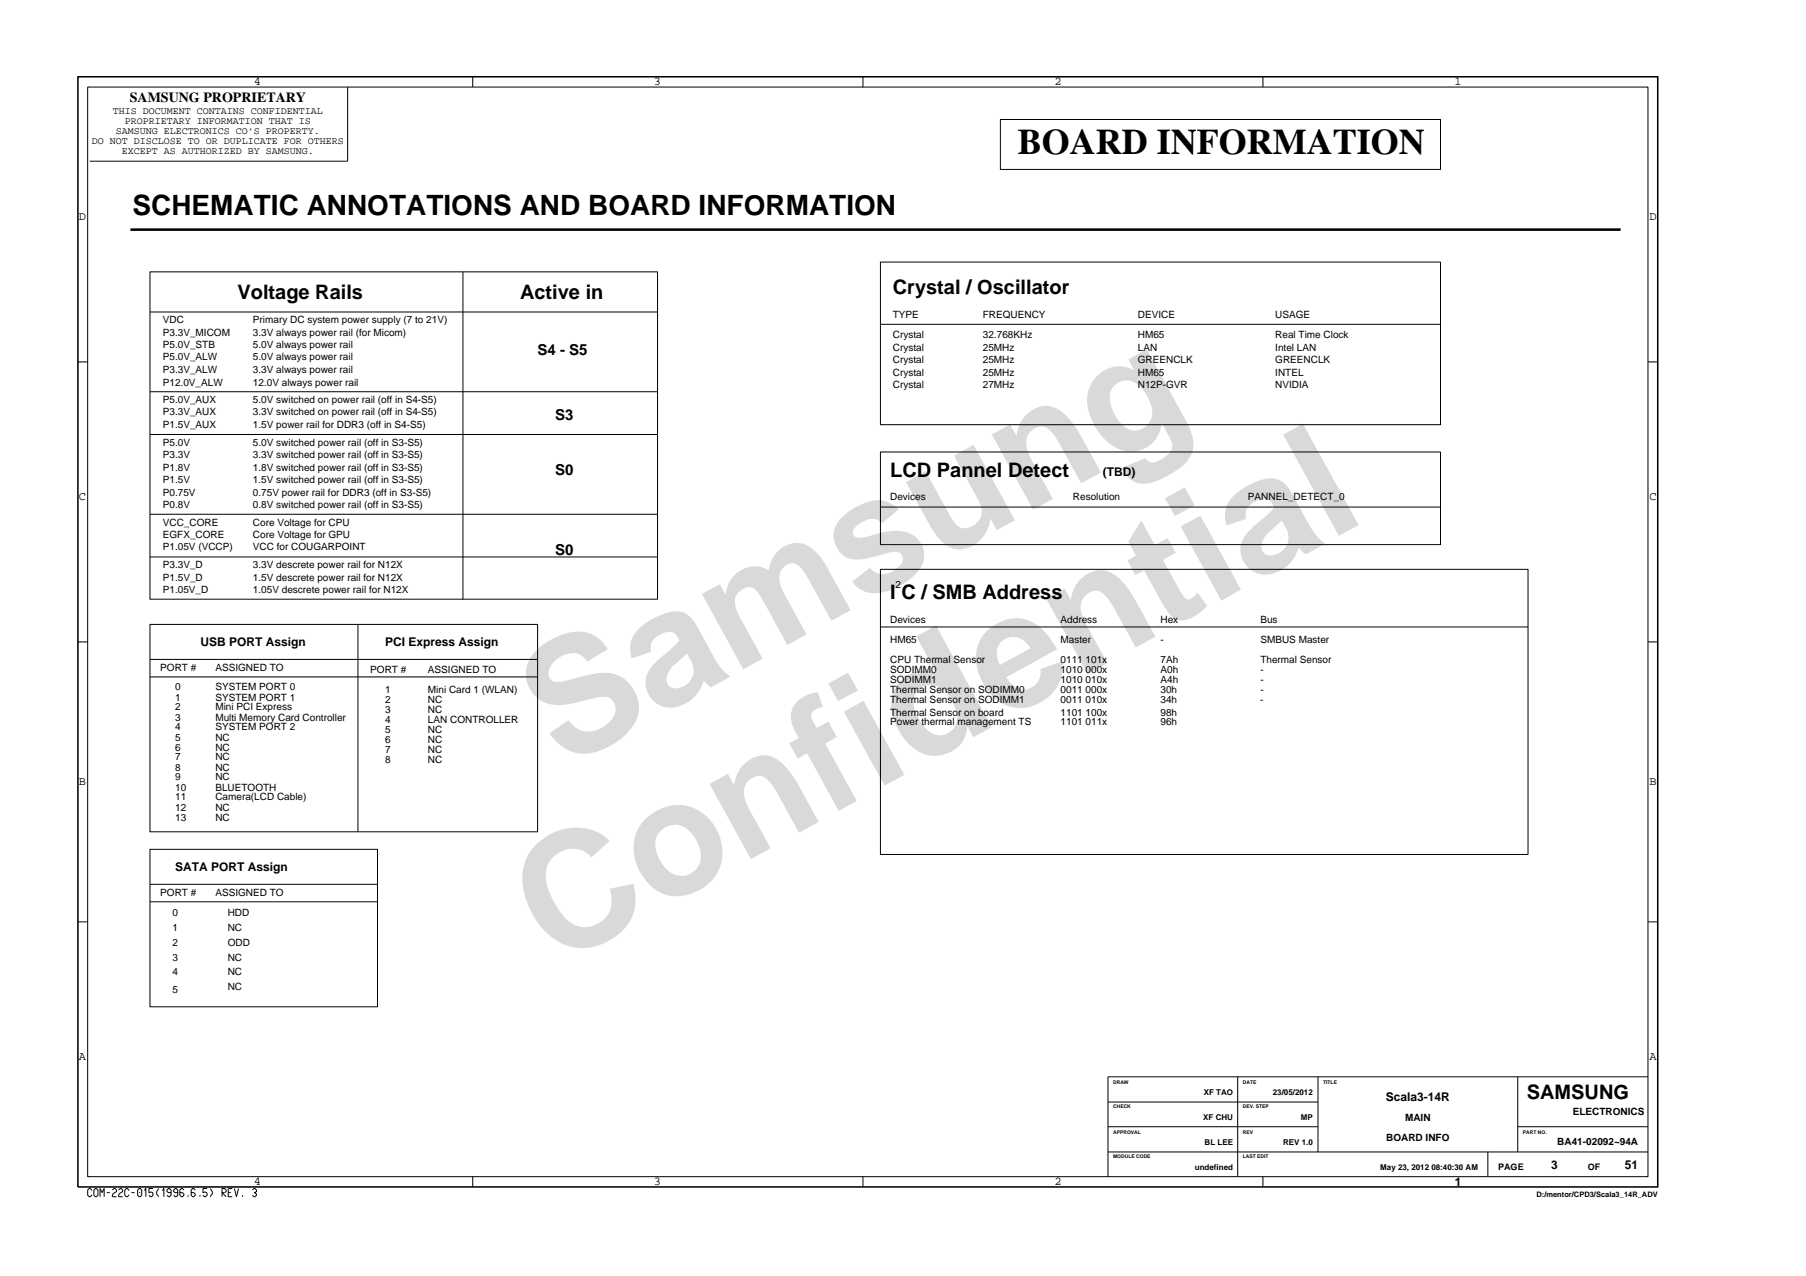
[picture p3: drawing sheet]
<svg xmlns="http://www.w3.org/2000/svg" width="297mm" height="210mm" viewBox="0 0 297 210" stroke-linecap="round" stroke-linejoin="round" font-family="sans-serif">
<path d="M12.8 12.6h259.9v182.7h-259.9z" fill="none" stroke="#000" stroke-width=".25"/>
<g fill="none" stroke="#000" stroke-width=".16">
<path d="M14.4 14.3h256.6v179.3h-256.6zM57.2 14.3v12.2h-42.4M77.8 12.6v1.7M141.9 12.6v1.7M164.5 19.7h72.4v8.2h-72.4zM207.7 12.6v1.7M12.8 59.5h1.6M24.7 51.3h83.4M24.7 44.7h83.4v53.9h-83.4zM76.1 44.7v53.9M144.8 43.1h92.1v26.8h-92.1zM144.8 53.4h92.1"/>
<path d="M271 59.5h1.7M24.7 71.5h83.4M24.7 64.4h83.4M144.8 74.4h92.1v15.2h-92.1zM24.7 84.6h83.4M24.7 91.6h83.4M144.8 93.7h106.5v46.9h-106.5zM144.8 83.4h92.1M12.8 105.6h1.6M24.7 102.7h63.7v34.1h-63.7zM24.7 108.5h63.7M24.7 111.4h63.7"/>
<path d="M58.9 102.7v34.1M144.8 103.1h106.5M271 105.6h1.7M24.7 139.7h37.4v25.9h-37.4zM12.8 151.7h1.6M24.7 145.5h37.4M24.7 148.4h37.4M271 151.7h1.7M203.6 177.1v16.5M216.8 177.1v12.4M249.6 177.1v12.4M271 177.1h-88.8v16.5"/>
<path d="M15.1 195.8l-.3-.3h-.1l-.3 .3v.8l.3 .3h.1l.3-.4M15.7 195.5h.2l.2 .3v.8l-.2 .3h-.2l-.3-.3v-.8zM16.5 196.9v-1.4l.3 .7 .3-.7v1.4M17.6 196.2h.5M18.5 195.8l.2-.3h.2l.3 .3v.2l-.5 .3-.2 .3v.3h.7M19.5 195.8l.3-.3h.1l.3 .3v.2l-.4 .3-.3 .3v.3h.7M21.2 195.8l-.3-.3h-.1l-.3 .3v.8l.3 .3h.1l.3-.4M21.6 196.2h.5M22.9 195.5h.2l.2 .3v.8l-.2 .3h-.2l-.3-.3v-.8zM23 196.1v.2M23.7 195.8l.3-.3v1.4M25.2 195.5h-.7v.7l.4-.1 .2 .1 .1 .2v.2l-.3 .3h-.1l-.3-.3"/>
<path d="M26.1 195.5a.82 .82 0 0 0 0 1.4M26.7 195.8l.3-.3v1.4M28.1 196.2h-.4l-.2-.2v-.2l.2-.3h.2l.2 .3v.8l-.2 .3h-.2l-.2-.3M29.2 196.2h-.4l-.2-.2v-.2l.2-.3h.2l.2 .3v.8l-.2 .3h-.2l-.2-.3M30.3 195.8l-.3-.3h-.2l-.2 .3v.8l.2 .3h.2l.3-.3v-.2l-.3-.2h-.4M30.9 196.6v.3M32.1 195.8l-.2-.3h-.2l-.3 .3v.8l.3 .3h.2l.2-.3v-.2l-.2-.2h-.5M32.9 196.6v.3M34.1 195.5h-.7v.7l.4-.1 .2 .1 .1 .2v.2l-.3 .3h-.2l-.2-.3M34.6 195.5a.82 .82 0 0 1 0 1.4M36.5 196.9v-1.4h.4l.3 .3v.2l-.3 .2h-.4l.7 .7M37.5 196.2h.5"/>
<path d="M38.2 195.5h-.7v1.4h.7M38.6 195.5l.3 1.4 .3-1.4M39.9 196.6v.3M41.5 195.8l.3-.3h.1l.3 .3v.2l-.3 .2 .3 .2v.2l-.3 .3h-.1l-.3-.3M77.8 193.6v1.7M141.9 193.6v1.7M182.2 189.5h88.8M182.2 185.3h34.6M182.2 181.3h34.6M207.7 193.6v1.7M244.7 189.5v4.1M249.6 185.3h21.4"/>
</g>
<path d="M21.4 37.8h245.2" fill="none" stroke="#000" stroke-width=".42"/>
<g font-size="26.5" fill="#d9d9d9">
<text x="92.4" y="126.5" transform="rotate(-29 92.4 126.5)">Samsung</text>
<text x="91.1" y="159.2" transform="rotate(-29 91.1 159.2)">Confidential</text>
</g>
<text font-size="5.9" x="167.4" y="25.4">BOARD INFORMATION</text>
<text font-size="4.6" x="21.8" y="35.3">SCHEMATIC ANNOTATIONS AND BOARD INFORMATION</text>
<g font-size="3.3">
<text x="39.1" y="49.2">Voltage Rails</text>
<text x="85.5" y="49.2">Active in</text>
<text x="146.8" y="48.4">Crystal / Oscillator</text>
<text x="146.4" y="78.4">LCD Pannel Detect</text>
<text x="146.4" y="98.6">I C / SMB Address</text>
<text x="251.1" y="180.8">SAMSUNG</text>
</g>
<g font-size="2.5">
<text x="88.4" y="58.4">S4 - S5</text>
<text x="91.3" y="69.1">S3</text>
<text x="91.3" y="78.1">S0</text>
<text x="91.3" y="91.3">S0</text>
</g>
<text font-size="2.3" x="21.4" y="16.7">SAMSUNG PROPRIETARY</text>
<g font-size="2">
<text x="41.8" y="14">4</text>
<text x="107.6" y="14">3</text>
<text x="173.4" y="14">2</text>
<text x="239.2" y="14">1</text>
<text x="13" y="36.2">D</text>
<text x="271.3" y="36.2">D</text>
<text x="13" y="82.3">C</text>
<text x="181.4" y="78.4">(TBD)</text>
<text x="271.3" y="82.3">C</text>
<text x="33" y="106.3">USB PORT Assign</text>
<text x="63.4" y="106.3">PCI Express Assign</text>
<text x="13" y="129.2">B</text>
<text x="271.3" y="129.2">B</text>
<text x="28.8" y="143.3">SATA PORT Assign</text>
<text x="13" y="174.4">A</text>
<text x="271.3" y="174.4">A</text>
<text x="227.9" y="181.2">Scala3-14R</text>
<text x="41.8" y="195">4</text>
<text x="107.6" y="195">3</text>
<text x="173.4" y="195">2</text>
<text x="239.3" y="195.1">1</text>
<text x="255.1" y="192.2">3</text>
<text x="267.2" y="192.2">51</text>
</g>
<g font-size="1.6">
<text x="15.1" y="23.7">DO NOT DISCLOSE TO OR DUPLICATE FOR OTHERS</text>
<text x="18.6" y="18.8">THIS DOCUMENT CONTAINS CONFIDENTIAL</text>
<text x="19.1" y="22">SAMSUNG ELECTRONICS CO’S PROPERTY.</text>
<text x="20.5" y="20.4">PROPRIETARY INFORMATION THAT IS</text>
<text x="20.1" y="25.3">EXCEPT AS AUTHORIZED BY SAMSUNG.</text>
<text x="26.8" y="53.2">VDC</text>
<text x="41.6" y="53.2">Primary DC system power supply (7 to 21V)</text>
<text x="146.8" y="52.3">TYPE</text>
<text x="161.7" y="52.3">FREQUENCY</text>
<text x="187.1" y="52.3">DEVICE</text>
<text x="209.7" y="52.3">USAGE</text>
<text x="26.8" y="55.2">P3.3V_MICOM</text>
<text x="26.8" y="57.3">P5.0V_STB</text>
<text x="26.8" y="59.3">P5.0V_ALW</text>
<text x="41.6" y="59.3">5.0V always power rail</text>
<text x="41.6" y="57.3">5.0V always power rail</text>
<text x="41.6" y="55.2">3.3V always power rail (for Micom)</text>
<text x="146.8" y="59.7">Crystal</text>
<text x="146.8" y="57.7">Crystal</text>
<text x="146.8" y="55.6">Crystal</text>
<text x="161.7" y="59.7">25MHz</text>
<text x="161.7" y="57.7">25MHz</text>
<text x="161.7" y="55.6">32.768KHz</text>
<text x="187.1" y="59.7">GREENCLK</text>
<text x="187.1" y="57.7">LAN</text>
<text x="187.1" y="55.6">HM65</text>
<text x="209.7" y="59.7">GREENCLK</text>
<text x="209.7" y="55.6">Real Time Clock</text>
<text x="209.7" y="57.7">Intel LAN</text>
<text x="26.8" y="61.4">P3.3V_ALW</text>
<text x="26.8" y="63.4">P12.0V_ALW</text>
<text x="41.6" y="63.4">12.0V always power rail</text>
<text x="41.6" y="61.4">3.3V always power rail</text>
<text x="146.8" y="63.9">Crystal</text>
<text x="146.8" y="61.8">Crystal</text>
<text x="161.7" y="63.9">27MHz</text>
<text x="161.7" y="61.8">25MHz</text>
<text x="187.1" y="61.8">HM65</text>
<text x="187.1" y="63.9">N12P-GVR</text>
<text x="209.7" y="63.9">NVIDIA</text>
<text x="209.7" y="61.8">INTEL</text>
<text x="26.8" y="70.5">P1.5V_AUX</text>
<text x="26.8" y="68.3">P3.3V_AUX</text>
<text x="26.8" y="66.3">P5.0V_AUX</text>
<text x="41.6" y="66.3">5.0V switched on power rail (off in S4-S5)</text>
<text x="41.6" y="68.3">3.3V switched on power rail (off in S4-S5)</text>
<text x="41.6" y="70.5">1.5V power rail for DDR3 (off in S4-S5)</text>
<text x="26.8" y="75.4">P3.3V</text>
<text x="26.8" y="73.3">P5.0V</text>
<text x="26.8" y="77.4">P1.8V</text>
<text x="41.6" y="77.4">1.8V switched power rail (off in S3-S5)</text>
<text x="41.6" y="75.4">3.3V switched power rail (off in S3-S5)</text>
<text x="41.6" y="73.3">5.0V switched power rail (off in S3-S5)</text>
<text x="26.8" y="79.4">P1.5V</text>
<text x="26.8" y="83.6">P0.8V</text>
<text x="26.8" y="81.6">P0.75V</text>
<text x="41.6" y="79.4">1.5V switched power rail (off in S3-S5)</text>
<text x="41.6" y="83.6">0.8V switched power rail (off in S3-S5)</text>
<text x="41.6" y="81.6">0.75V power rail for DDR3 (off in S3-S5)</text>
<text x="146.4" y="82.3">Devices</text>
<text x="176.5" y="82.3">Resolution</text>
<text x="205.3" y="82.3">PANNEL_DETECT_0</text>
<text x="26.8" y="88.5">EGFX_CORE</text>
<text x="26.8" y="86.5">VCC_CORE</text>
<text x="41.6" y="88.5">Core Voltage for GPU</text>
<text x="41.6" y="86.5">Core Voltage for CPU</text>
<text x="26.8" y="95.5">P1.5V_D</text>
<text x="26.8" y="90.5">P1.05V (VCCP)</text>
<text x="26.8" y="93.4">P3.3V_D</text>
<text x="41.6" y="90.5">VCC for COUGARPOINT</text>
<text x="41.6" y="95.5">1.5V descrete power rail for N12X</text>
<text x="41.6" y="93.4">3.3V descrete power rail for N12X</text>
<text x="26.8" y="97.6">P1.05V_D</text>
<text x="41.6" y="97.6">1.05V descrete power rail for N12X</text>
<text x="147.3" y="96.7">2</text>
<text x="146.4" y="102.5">Devices</text>
<text x="146.4" y="105.8">HM65</text>
<text x="174.4" y="102.5">Address</text>
<text x="174.4" y="105.8">Master</text>
<text x="190.9" y="105.8">-</text>
<text x="190.9" y="102.5">Hex</text>
<text x="207.3" y="105.8">SMBUS Master</text>
<text x="207.3" y="102.5">Bus</text>
<text x="26.4" y="110.3">PORT #</text>
<text x="28.8" y="113.6">0</text>
<text x="35.4" y="113.6">SYSTEM PORT 0</text>
<text x="35.4" y="110.3">ASSIGNED TO</text>
<text x="60.9" y="110.7">PORT #</text>
<text x="63.4" y="114">1</text>
<text x="70.4" y="114">Mini Card 1 (WLAN)</text>
<text x="70.4" y="110.7">ASSIGNED TO</text>
<text x="146.4" y="114">Thermal Sensor on SODIMM0</text>
<text x="146.4" y="112.4">SODIMM1</text>
<text x="146.4" y="109.1">CPU Thermal Sensor</text>
<text x="146.4" y="110.7">SODIMM0</text>
<text x="174.4" y="110.7">1010 000x</text>
<text x="174.4" y="109.1">0111 101x</text>
<text x="174.4" y="114">0011 000x</text>
<text x="174.4" y="112.4">1010 010x</text>
<text x="190.9" y="112.4">A4h</text>
<text x="190.9" y="114">30h</text>
<text x="190.9" y="109.1">7Ah</text>
<text x="190.9" y="110.7">A0h</text>
<text x="207.3" y="109.1">Thermal Sensor</text>
<text x="207.3" y="114">-</text>
<text x="207.3" y="112.4">-</text>
<text x="207.3" y="110.7">-</text>
<text x="28.8" y="118.6">3</text>
<text x="28.8" y="115.3">1</text>
<text x="28.8" y="116.9">2</text>
<text x="35.4" y="118.6">Multi Memory Card Controller</text>
<text x="35.4" y="115.3">SYSTEM PORT 1</text>
<text x="35.4" y="116.9">Mini PCI Express</text>
<text x="63.4" y="119">4</text>
<text x="63.4" y="117.3">3</text>
<text x="63.4" y="115.7">2</text>
<text x="70.4" y="117.3">NC</text>
<text x="70.4" y="115.7">NC</text>
<text x="70.4" y="119">LAN CONTROLLER</text>
<text x="146.4" y="119.3">Power thermal management TS</text>
<text x="146.4" y="115.7">Thermal Sensor on SODIMM1</text>
<text x="146.4" y="117.7">Thermal Sensor on board</text>
<text x="174.4" y="115.7">0011 010x</text>
<text x="174.4" y="119.3">1101 011x</text>
<text x="174.4" y="117.7">1101 100x</text>
<text x="190.9" y="115.7">34h</text>
<text x="190.9" y="119.3">96h</text>
<text x="190.9" y="117.7">98h</text>
<text x="207.3" y="115.7">-</text>
<text x="28.8" y="125.1">7</text>
<text x="28.8" y="120.2">4</text>
<text x="28.8" y="123.5">6</text>
<text x="28.8" y="121.9">5</text>
<text x="35.4" y="121.9">NC</text>
<text x="35.4" y="123.5">NC</text>
<text x="35.4" y="125.1">NC</text>
<text x="35.4" y="120.2">SYSTEM PORT 2</text>
<text x="63.4" y="120.6">5</text>
<text x="63.4" y="125.5">8</text>
<text x="63.4" y="122.2">6</text>
<text x="63.4" y="123.9">7</text>
<text x="70.4" y="120.6">NC</text>
<text x="70.4" y="122.2">NC</text>
<text x="70.4" y="123.9">NC</text>
<text x="70.4" y="125.5">NC</text>
<text x="28.8" y="131.7">11</text>
<text x="28.8" y="128.4">9</text>
<text x="28.8" y="130.1">10</text>
<text x="28.8" y="126.8">8</text>
<text x="35.4" y="126.8">NC</text>
<text x="35.4" y="131.7">Camera(LCD Cable)</text>
<text x="35.4" y="130.1">BLUETOOTH</text>
<text x="35.4" y="128.4">NC</text>
<text x="28.8" y="133.4">12</text>
<text x="28.8" y="135">13</text>
<text x="35.4" y="133.4">NC</text>
<text x="35.4" y="135">NC</text>
<text x="26.4" y="147.3">PORT #</text>
<text x="35.4" y="147.3">ASSIGNED TO</text>
<text x="28.4" y="150.6">0</text>
<text x="28.4" y="155.6">2</text>
<text x="28.4" y="153.1">1</text>
<text x="37.4" y="150.6">HDD</text>
<text x="37.5" y="153.1">NC</text>
<text x="37.5" y="155.6">ODD</text>
<text x="28.4" y="160.5">4</text>
<text x="28.4" y="158">3</text>
<text x="37.5" y="158">NC</text>
<text x="37.5" y="160.5">NC</text>
<text x="28.4" y="163.3">5</text>
<text x="37.5" y="162.9">NC</text>
<text x="231.1" y="184.3">MAIN</text>
<text x="258.7" y="183.5">ELECTRONICS</text>
<text x="228" y="187.6">BOARD INFO</text>
<text x="256.1" y="188.4">BA41-02092~94A</text>
</g>
<g font-size="1.5">
<text x="246.4" y="192.5">PAGE</text>
<text x="261.1" y="192.5">OF</text>
</g>
<g font-size="1.3">
<text x="197.9" y="184.2">XF CHU</text>
<text x="198" y="180.1">XF TAO</text>
<text x="209.3" y="180.1">23/05/2012</text>
<text x="214" y="184.2">MP</text>
<text x="198.1" y="188.3">BL LEE</text>
<text x="211" y="188.3">REV 1.0</text>
<text x="196.5" y="192.4">undefined</text>
<text x="227" y="192.4">May 23, 2012 08:40:30 AM</text>
</g>
<text font-size="1.2" x="252.7" y="196.9">D:/mentor/CPD3/Scala3_14R_ADV</text>
<g font-size=".8">
<text x="183.1" y="178.3">DRAW</text>
<text x="204.4" y="178.3">DATE</text>
<text x="217.6" y="178.3">TITLE</text>
<text x="183.1" y="182.3">CHECK</text>
<text x="204.4" y="182.3">DEV. STEP</text>
<text x="183.1" y="190.6">MODULE CODE</text>
<text x="183.1" y="186.5">APPROVAL</text>
<text x="204.4" y="190.6">LAST EDIT</text>
<text x="204.4" y="186.5">REV</text>
<text x="250.5" y="186.5">PART NO.</text>
</g>
</svg>
